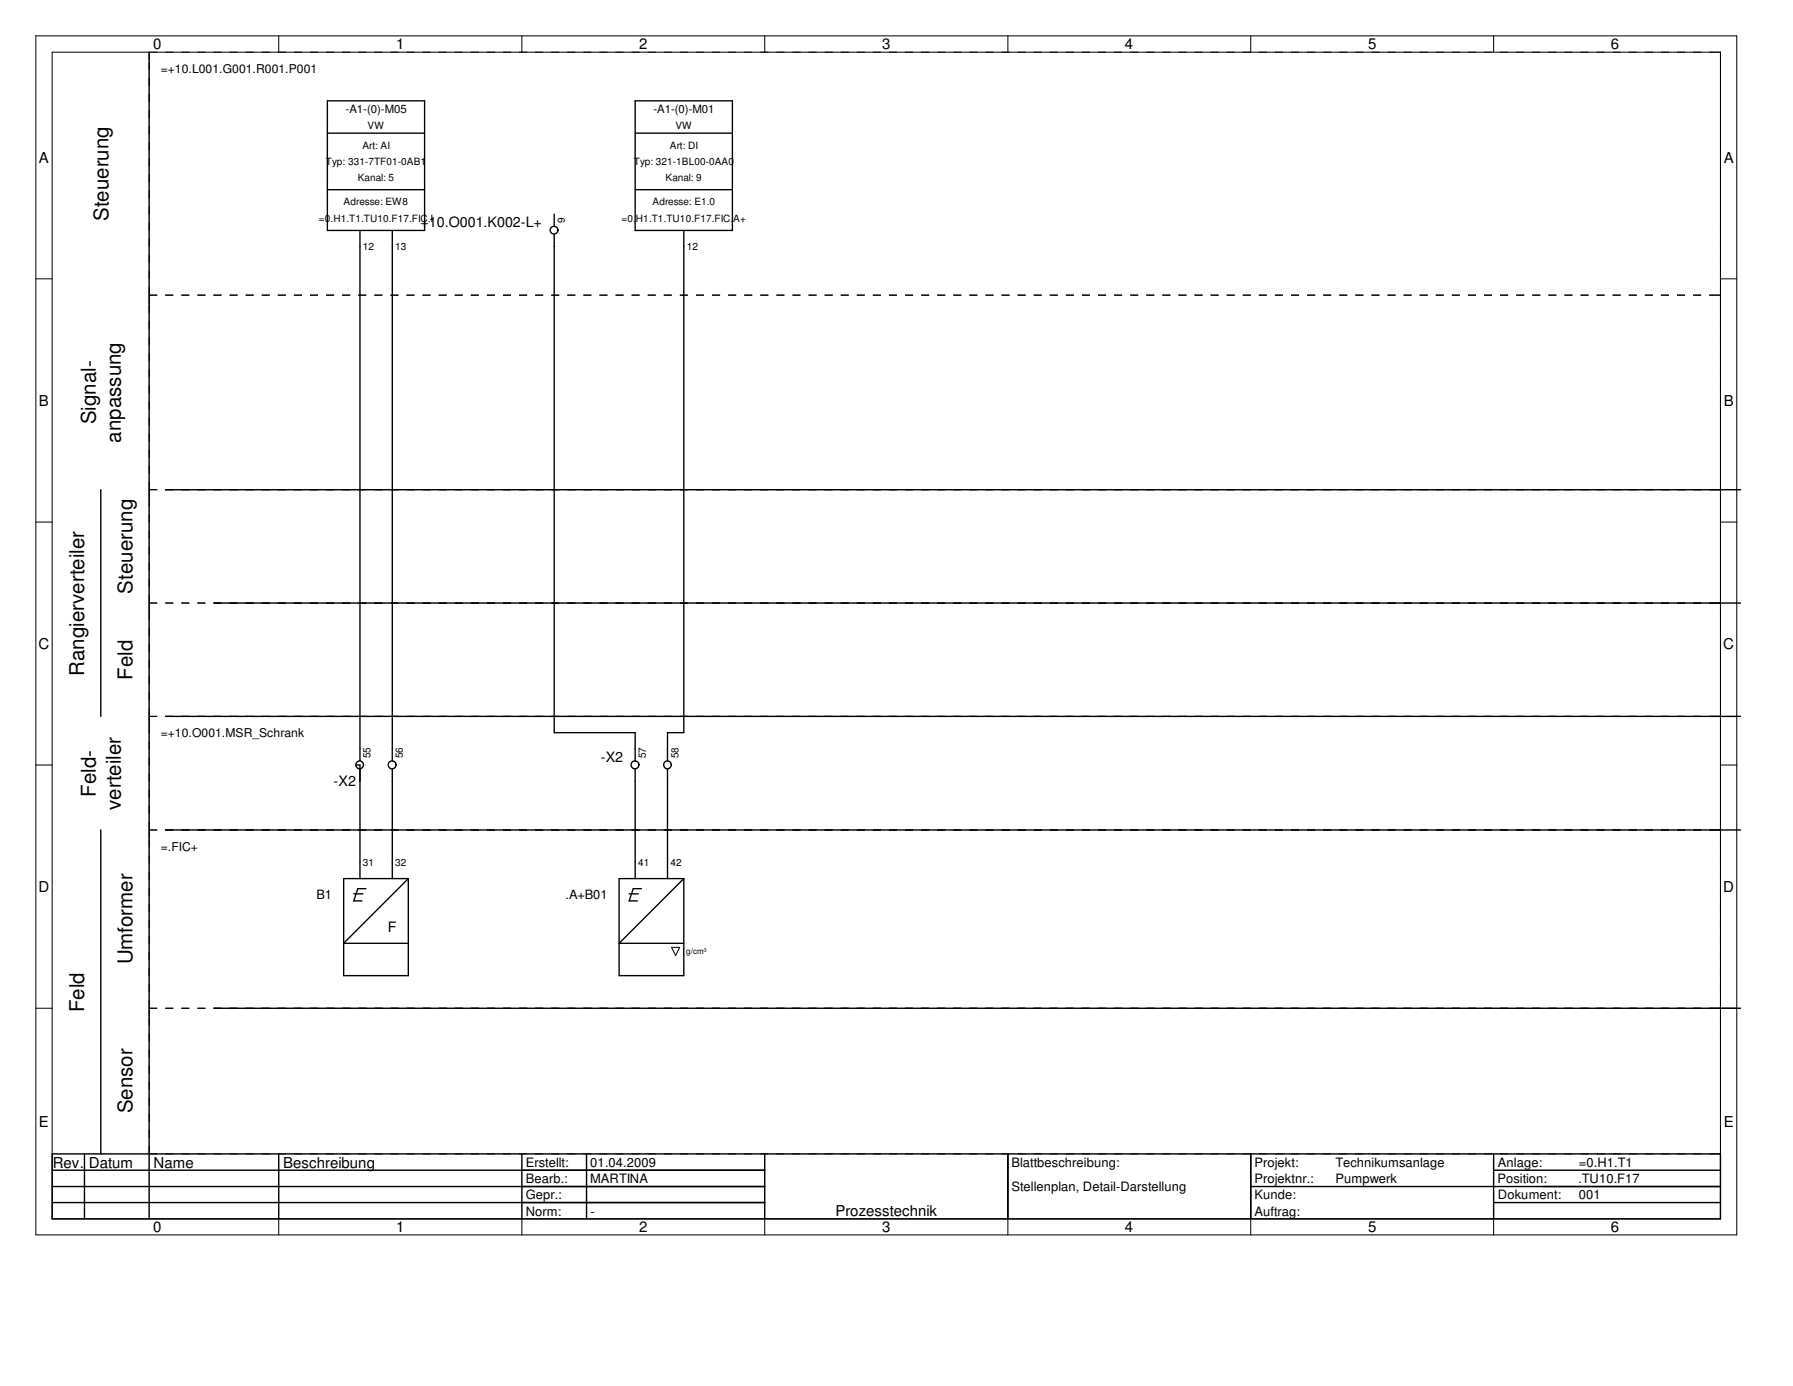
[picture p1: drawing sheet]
<svg xmlns="http://www.w3.org/2000/svg" width="279mm" height="216mm" viewBox="0 0 279 216" stroke-linecap="round" stroke-linejoin="round" font-family="sans-serif">
<g fill="none" stroke="#000" stroke-width=".16">
<path d="M5.6 5.6h265v186.8h-265zM8.1 8.1h260v181.8h-260zM23.2 8.1v1.3M43.4 5.6v2.5M81.3 5.6v2.5M119.2 5.6v2.5M157.1 5.6v2.5M194.9 5.6v2.5M232.7 5.6v2.5M5.6 43.4h2.5M23.2 46v1.2M266.8 46h1.3"/>
<path d="M268.1 43.4h2.5M23.2 76.3v1.2M266.8 76.3h1.3M5.6 81.3h2.5M23.2 93.9v1.3M266.8 93.9h1.3M268.1 81.3h2.5M5.6 119.2h2.5M23.2 111.6v1.3M266.8 111.6h1.3M268.1 119.2h2.5M23.2 129.3v1.3"/>
<path d="M266.8 129.3h1.3M5.6 157.1h2.5M23.2 157.1v1.2M104.6 147.6h1.3l-.6 1.2zM266.8 157.1h3.8M266.8 179.7h1.3M43.4 189.9v2.5M81.3 189.9v2.5M119.2 189.9v2.5M157.1 189.9v2.5M194.9 189.9v2.5M232.7 189.9v2.5"/>
</g>
<g fill="none" stroke="#000" stroke-width=".22">
<path d="M23.2 8.1v181.8M15.7 76.3v35.3M25.8 76.3h245.5M33.4 93.9h237.9M25.8 111.6h245.5M15.7 129.3v50.4M25.8 129.3h245.5M33.4 157.1h237.9M8.1 179.7h260v10.2h-260zM13.2 179.7v10.2M43.4 179.7v10.2M81.3 179.7v10.2"/>
<path d="M91.4 179.7v10.2M119.2 179.7v10.2M157.1 179.7v10.2M194.9 179.7v10.2M232.7 179.7v10.2M8.1 184.8h111.1M8.1 182.3h111.1M8.1 187.3h111.1M194.9 184.8h73.2M232.7 182.3h35.4M232.7 187.3h35.4"/>
</g>
<g fill="none" stroke="#000" stroke-width=".16" stroke-dasharray="1.3 1.3" stroke-linecap="butt">
<path d="M23.2 8.1h243.6M23.2 46h243.6M23.2 46v-36.6M268.1 46v-36.6M23.2 76.3h243.6M23.2 76.3v-29.1M268.1 76.3v-29.1M23.2 93.9h243.6M23.2 93.9v-16.4M268.1 93.9v-16.4M23.2 111.6h243.6M23.2 111.6v-16.4"/>
<path d="M268.1 111.6v-16.4M23.2 129.3h243.6M23.2 129.3v-16.4M268.1 129.3v-16.4M23.2 157.1h243.6M23.2 157.1v-26.5M268.1 157.1v-26.5M23.2 179.7h243.6M23.2 179.7v-21.4M268.1 179.7v-21.4"/>
</g>
<g fill="none" stroke="#000" stroke-width=".21">
<path d="M51 15.7h15.2v20.2h-15.2zM99 15.7h15.1v20.2h-15.1zM51 20.7h15.2M51 29.5h15.2M56.1 35.9v82.6M61.1 35.9v82.6M86.4 36.5v77.6h12.6v4.4M86.4 33.4v1.9M99 20.7h15.1M99 29.5h15.1M106.6 35.9v78.2h-2.6v4.4M55.5 119.2h.6v17.7"/>
<path d="M61.1 119.8v17.1M99 119.8v17.1M104 119.8v17.1M53.6 136.9h10v15.1h-10zM55.1 139.2h1.5M57 138.4h-1.2l-.7 1.9h1.3M63.6 136.9l-10 10h10M96.5 136.9h10.1v15.1h-10.1zM98 139.2h1.4M99.9 138.4h-1.2l-.7 1.9h1.3M106.6 136.9l-10.1 10h10.1"/>
<circle cx="86.3" cy="35.9" r=".61"/>
<circle cx="56" cy="119.1" r=".6"/>
<circle cx="61.1" cy="119.1" r=".62"/>
<circle cx="99" cy="119.1" r=".62"/>
<circle cx="104" cy="119.1" r=".6"/>
</g>
<g font-size="3.2">
<text x="16.9" y="34.4" transform="rotate(-90 16.9 34.4)">Steuerung</text>
<text x="14.9" y="66.1" transform="rotate(-90 14.9 66.1)">Signal-</text>
<text x="18.8" y="69" transform="rotate(-90 18.8 69)">anpassung</text>
<text x="20.7" y="92.5" transform="rotate(-90 20.7 92.5)">Steuerung</text>
<text x="13.1" y="105.2" transform="rotate(-90 13.1 105.2)">Rangierverteiler</text>
<text x="20.7" y="105.9" transform="rotate(-90 20.7 105.9)">Feld</text>
<text x="14.9" y="124.1" transform="rotate(-90 14.9 124.1)">Feld-</text>
<text x="18.8" y="126.2" transform="rotate(-90 18.8 126.2)">verteiler</text>
<text x="20.7" y="150.2" transform="rotate(-90 20.7 150.2)">Umformer</text>
<text x="13.1" y="157.6" transform="rotate(-90 13.1 157.6)">Feld</text>
<text x="20.7" y="173.4" transform="rotate(-90 20.7 173.4)">Sensor</text>
</g>
<g font-size="2.3">
<text x="23.9" y="7.7">0</text>
<text x="61.7" y="7.7">1</text>
<text x="99.6" y="7.7">2</text>
<text x="137.5" y="7.7">3</text>
<text x="175.3" y="7.7">4</text>
<text x="213.2" y="7.7">5</text>
<text x="251" y="7.7">6</text>
<text x="6.1" y="25.4">A</text>
<text x="268.6" y="25.4">A</text>
<text x="6.1" y="63.2">B</text>
<text x="268.6" y="63.2">B</text>
<text x="6" y="101.1">C</text>
<text x="268.5" y="101.1">C</text>
<text x="6" y="138.9">D</text>
<text x="268.5" y="138.9">D</text>
<text x="6.1" y="175.6">E</text>
<text x="268.6" y="175.6">E</text>
<text x="8.2" y="181.9">Rev. Datum</text>
<text x="23.9" y="181.9">Name</text>
<text x="44.1" y="181.9">Beschreibung</text>
<text x="23.9" y="191.9">0</text>
<text x="61.7" y="191.9">1</text>
<text x="99.6" y="191.9">2</text>
<text x="130.2" y="189.4">Prozesstechnik</text>
<text x="137.5" y="191.9">3</text>
<text x="175.3" y="191.9">4</text>
<text x="213.2" y="191.9">5</text>
<text x="251" y="191.9">6</text>
</g>
<g font-size="2.2">
<text x="65.5" y="35.4">+10.O001.K002-L+</text>
<text x="93.6" y="118.7">-X2</text>
<text x="52" y="122.5">-X2</text>
<text x="60.5" y="145.2">F</text>
</g>
<g font-size="2">
<text x="49.3" y="140.1">B1</text>
<text x="88.1" y="140.1">.A+B01</text>
<text x="81.9" y="184.3">Bearb.:</text>
<text x="81.9" y="181.8">Erstellt:</text>
<text x="92" y="181.8">01.04.2009</text>
<text x="92" y="184.3">MARTINA</text>
<text x="157.6" y="185.5">Stellenplan, Detail-Darstellung</text>
<text x="157.6" y="181.8">Blattbeschreibung:</text>
<text x="195.5" y="181.8">Projekt:</text>
<text x="195.5" y="184.3">Projektnr.:</text>
<text x="208.1" y="181.8">Technikumsanlage</text>
<text x="208.1" y="184.3">Pumpwerk</text>
<text x="233.3" y="184.3">Position:</text>
<text x="233.4" y="181.8">Anlage:</text>
<text x="246" y="184.3">.TU10.F17</text>
<text x="246" y="181.8">=0.H1.T1</text>
<text x="81.9" y="186.8">Gepr.:</text>
<text x="81.9" y="189.4">Norm:</text>
<text x="92" y="189.4">-</text>
<text x="195.5" y="186.8">Kunde:</text>
<text x="195.5" y="189.4">Auftrag:</text>
<text x="233.4" y="186.8">Dokument:</text>
<text x="246" y="186.8">001</text>
</g>
<g font-size="1.9">
<text x="25.1" y="11.3">=+10.L001.G001.R001.P001</text>
<text x="25.1" y="114.8">=+10.O001.MSR_Schrank</text>
<text x="25.1" y="132.5">=.FIC+</text>
</g>
<g font-size="1.8">
<text x="53.8" y="17.6">-A1-(0)-M05</text>
<text x="101.8" y="17.6">-A1-(0)-M01</text>
</g>
<g font-size="1.6">
<text x="56.5" y="23.2">Art: AI</text>
<text x="57.3" y="20">VW</text>
<text x="104.4" y="23.2">Art: DI</text>
<text x="105.2" y="20">VW</text>
<text x="50.8" y="25.7">Typ: 331-7TF01-0AB1</text>
<text x="55.8" y="28.2">Kanal: 5</text>
<text x="98.8" y="25.7">Typ: 321-1BL00-0AA0</text>
<text x="103.7" y="28.2">Kanal: 9</text>
<text x="49.7" y="34.5">=0.H1.T1.TU10.F17.FIC.I</text>
<text x="53.6" y="32">Adresse: EW8</text>
<text x="88" y="34.8" transform="rotate(-90 88 34.8)">9</text>
<text x="96.9" y="34.5">=0.H1.T1.TU10.F17.FIC.A+</text>
<text x="101.7" y="32">Adresse: E1.0</text>
<text x="56.5" y="38.9">12</text>
<text x="61.6" y="38.9">13</text>
<text x="107" y="38.9">12</text>
<text x="57.7" y="118.1" transform="rotate(-90 57.7 118.1)">55</text>
<text x="62.8" y="118.1" transform="rotate(-90 62.8 118.1)">56</text>
<text x="100.6" y="118.1" transform="rotate(-90 100.6 118.1)">57</text>
<text x="105.7" y="118.1" transform="rotate(-90 105.7 118.1)">58</text>
<text x="56.5" y="134.9">31</text>
<text x="61.6" y="134.9">32</text>
<text x="99.4" y="134.9">41</text>
<text x="104.5" y="134.9">42</text>
</g>
<text font-size="1.3" x="106.9" y="148.7">g/cm³</text>
</svg>
